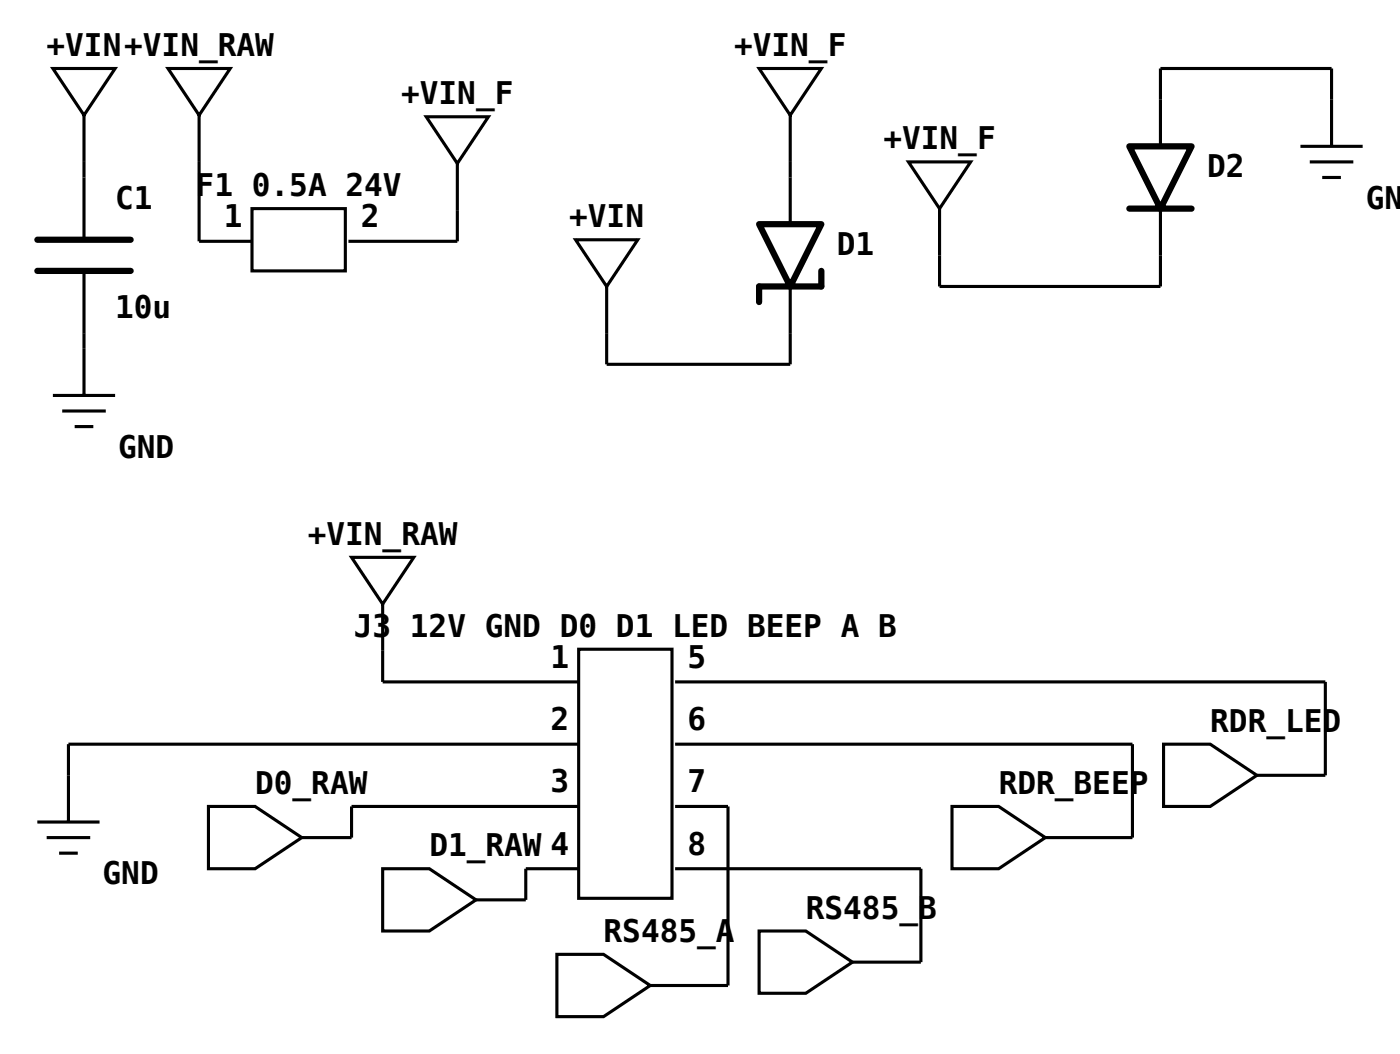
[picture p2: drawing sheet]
<svg xmlns="http://www.w3.org/2000/svg" width="119mm" height="90mm" viewBox="0 0 119 90" stroke-linecap="round" stroke-linejoin="round" font-family="sans-serif">
<g fill="none" stroke="#000" stroke-width=".26">
<path d="M4.5 5.8h5.3l-2.7 4zM7.1 9.8v10.6M14.3 5.8h5.3l-2.7 4zM16.9 9.8v10.7h4.5M21.4 17.7h8v5.3h-8zM36.2 9.9h5.3l-2.6 4zM38.9 13.9v6.6h-9.3M64.6 5.8h5.2l-2.6 4zM67.2 9.8v9.2M77.3 13.8h5.2l-2.6 3.9zM79.9 17.7v6.6h18.8v-6.6M98.7 12.4v-6.6h14.5v6.6"/>
<path d="M110.6 12.4h5.3M111.4 13.8h3.7M112.4 15.1h1.6M4.5 33.6h5.3M5.3 34.9h3.7M6.3 36.2h1.6M7.1 23v10.6M48.9 20.4h5.3l-2.6 3.9zM51.6 24.3v6.7h15.6v-6.7M29.9 47.4h5.3l-2.7 3.9zM32.5 51.3v6.6h16.7M49.2 55.2h7.9v21.1h-7.9z"/>
<path d="M57.4 57.9h55.3v8h-5.8M3.2 69.8h5.3M4 71.2h3.7M5 72.5h1.6M17.7 68.5h4l4 2.7-4 2.6h-4zM32.5 73.8h4l4 2.7-4 2.6h-4zM49.2 68.5h-19.3v2.7h-4.2M49.2 63.2h-43.4v6.6M49.2 73.8h-4.5v2.7h-4.2M57.4 63.2h38.9v8h-7.4M57.4 68.5h4.5v15.2h-6.6M57.4 73.8h20.9v8h-5.8"/>
<path d="M64.6 79.1h3.9l4 2.7-4 2.6h-3.9zM81 68.5h3.9l4 2.7-4 2.6h-3.9zM99 63.2h3.9l4 2.7-4 2.6h-3.9zM47.4 81.1h3.9l4 2.6-4 2.7h-3.9z"/>
</g>
<path d="M64.6 19h5.2l-2.6 5.3zM96 12.4h5.3l-2.6 5.3zM96 17.7h5.3M3.2 20.4h7.9M3.2 23h7.9M69.8 23v1.3h-5.2v1.4" fill="none" stroke="#000" stroke-width=".53"/>
<g font-size="2.6">
<text x="4" y="4.8">+VIN+VIN_RAW</text>
<text x="62.4" y="4.8">+VIN_F</text>
<text x="34.1" y="8.9">+VIN_F</text>
<text x="9.8" y="17.7">C1</text>
<text x="16.6" y="16.7">F1 0.5A 24V</text>
<text x="75.1" y="12.7">+VIN_F</text>
<text x="102.7" y="15.1">D2</text>
<text x="116.1" y="17.7">GND</text>
<text x="19" y="19.3">1</text>
<text x="30.7" y="19.3">2</text>
<text x="48.4" y="19.3">+VIN</text>
<text x="71.2" y="21.7">D1</text>
<text x="9.8" y="27">10u</text>
<text x="10" y="38.9">GND</text>
<text x="26.2" y="46.3">+VIN_RAW</text>
<text x="30.1" y="54.1">J3 12V GND D0 D1 LED BEEP A B</text>
<text x="46.8" y="56.8">1</text>
<text x="58.5" y="56.8">5</text>
<text x="46.8" y="62">2</text>
<text x="58.5" y="62">6</text>
<text x="102.9" y="62.2">RDR_LED</text>
<text x="21.7" y="67.5">D0_RAW</text>
<text x="46.8" y="67.3">3</text>
<text x="58.5" y="67.3">7</text>
<text x="84.9" y="67.5">RDR_BEEP</text>
<text x="8.7" y="75.1">GND</text>
<text x="36.5" y="72.8">D1_RAW 4</text>
<text x="58.5" y="72.6">8</text>
<text x="51.3" y="80">RS485_A</text>
<text x="68.5" y="78.1">RS485_B</text>
</g>
</svg>
